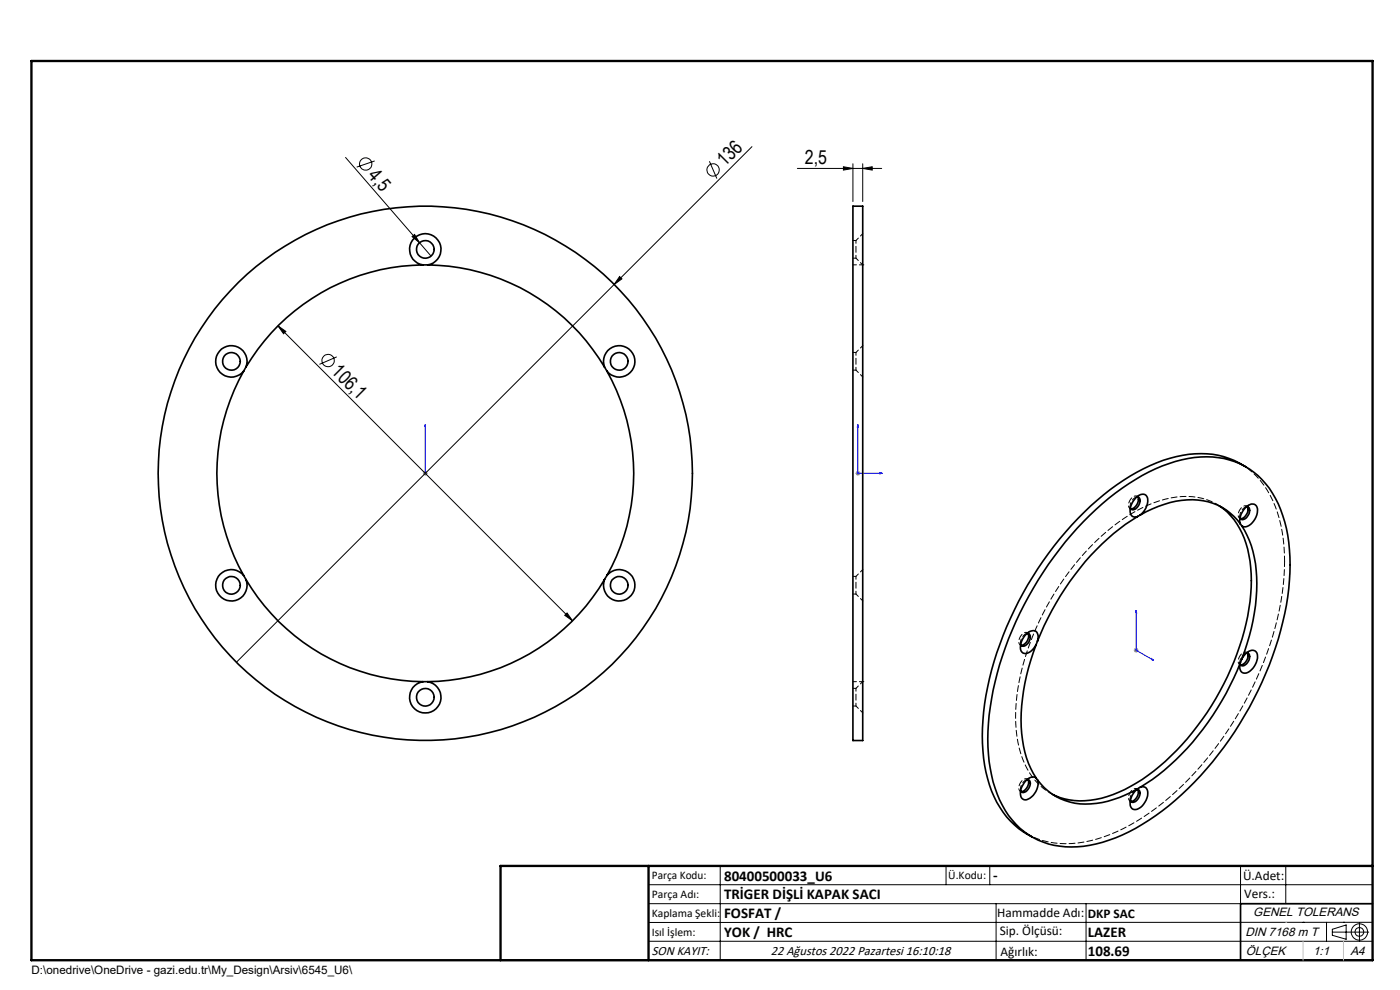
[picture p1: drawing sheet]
<svg xmlns="http://www.w3.org/2000/svg" width="297mm" height="210mm" viewBox="0 0 297 210" stroke-linecap="round" stroke-linejoin="round" font-family="sans-serif">
<g fill="none" stroke="#000" stroke-width=".21">
<path d="M73.3 33.4l15.7 18.1M79.5 34.1l-3.8 1.3M150.5 34.2l1.6 3.7M159.5 31.1l-109.3 109.4M169.2 35.7h17.8M178.9 35.4l2 .3-2 .4zM180.9 34.7v8M183 35.7l2-.3v.7zM183 34.7v8M87.4 50.2l.5-.5 1.1 1.8zM89 51.5l2.4 2.8M131.4 58.7l.5 .5-1.6 1.2z"/>
<path d="M59 69.1l1.6 1.2-.5 .5zM59 69.1l62.5 62.6M71.4 75.7l-3.6 1.6M119.8 130.5l.5-.5 1.2 1.7zM137.6 187.7h153.6M137.6 191.7h153.6M137.6 199.7h153.6M152.8 183.7v20M200.7 183.7v4M210 183.7v4M211.3 191.7v12M230.4 191.7v12"/>
<path d="M263.2 183.7v20M272.8 183.7v8M276.4 195.6h.1M281.4 195.6v4.1M282.6 197.7h7.8M282.6 197.1l3-.9v3l-3-.8zM285 195.6h.1M288.4 195.8v3.8M291.2 195.6l-153.6 .1"/>
<circle cx="77.6" cy="34.8" r="1.3"/>
<circle cx="151.3" cy="36" r="1.31"/>
<circle cx="69.6" cy="76.5" r="1.3"/>
<circle cx="288.4" cy="197.7" r="1.74"/>
<circle cx="288.4" cy="197.7" r=".93"/>
</g>
<path d="M90.2 90.1v.5v-.5M90.2 90.1v10.3M182 90.1l.1 .5h-.2zM182 90.1v10.3h5.1M90.2 100.3v.2zM90.2 100.4h.1M186.7 100.3l.4 .1-.4 .1zM241 129.5l.1 .5-.2-.2zM241 129.5v8.4l3.7 2.1M244.3 139.7l.4 .3-.4-.1z" fill="none" stroke="#00f" stroke-width=".21"/>
<path d="M90.2 99.9v1M182 99.9v1M89.7 100.4h1M89.9 100l.7 .7M90.6 100l-.7 .7M181.5 100.4h1M181.6 100l.8 .7M182.4 100l-.8 .7M240.5 137.9h1M240.7 137.6l.7 .7M241 137.4v1.1M241.4 137.6l-.7 .7" fill="none" stroke="#808080" stroke-width=".21"/>
<path d="M291.2 191.7h-28v12M106.2 203.7h185" fill="none" stroke="#000" stroke-width=".35"/>
<path d="M6.7 12.9h284.5v190.8h-284.5zM137.6 183.7v20M291.2 183.7h-185v20" fill="none" stroke="#000" stroke-width=".5"/>
<path d="M272.8 195.6h.1M276.4 199.7v4M285 199.7v4" fill="none" stroke="#c0c0c0" stroke-width=".21"/>
<g fill="#00f">
<path d="M90.2 100.3v.2zM90.2 90.1v.5z"/>
<path d="M186.7 100.3l.4 .1-.4 .1zM182 90.1l.1 .5h-.2z"/>
<path d="M244.3 139.7l.4 .3-.4-.1zM241 129.5l.1 .5-.2-.2z"/>
</g>
<g fill="#000">
<path d="M87.4 50.2l.5-.5 1.1 1.8zM131.4 58.7l.5 .5-1.6 1.2z"/>
<path d="M178.9 35.4l2 .3-2 .4zM183 35.7l2-.3v.7z"/>
<path d="M120.3 130l-.5 .5 1.7 1.2zM59 69.1l1.1 1.7 .5-.5z"/>
</g>
<g fill="none" stroke="#000" stroke-width=".35">
<path d="M89.7 56.2a3.3 3.3 0 0 1-2.3-5.1 3.3 3.3 0 0 1 5.6 0 3.3 3.3 0 0 1-2.3 5.1M89.7 56.2a44.3 44.3 0 0 0-37.5 21.6M89.7 56.2h1M90.7 56.2a44.2 44.2 0 0 1 37.5 21.6M180.9 43.7h2.1v113.4h-2.1zM51.7 78.7a44.1 44.1 0 0 0 0 43.4M52.2 77.8a3.3 3.3 0 0 0-3.3-4.4 3.3 3.3 0 0 0-2.8 4.8 3.3 3.3 0 0 0 5.6 .5M52.2 77.8l-.5 .9M128.2 77.8a3.3 3.3 0 0 1 3.2-4.5 3.3 3.3 0 0 1 2.9 4.8 3.3 3.3 0 0 1-5.5 .6M128.2 77.8l.6 .9M128.8 78.7a44.1 44.1 0 0 1 0 43.4M264.3 99a18.5 18.5 0 0 0-16.1-1.8 46.3 46.3 0 0 0-19.5 12.8 74.3 74.3 0 0 0-19.8 39.3 36.6 36.6 0 0 0 2 19.7 17.3 17.3 0 0 0 8.1 8.5"/>
<path d="M231.2 109.3a46 46 0 0 1 18.1-11.4 18.3 18.3 0 0 1 16.7 2.2 21 21 0 0 1 7.2 13.5 50.5 50.5 0 0 1-2.6 23.8 72.9 72.9 0 0 1-25.5 35.6 32 32 0 0 1-17.8 6.7 16.3 16.3 0 0 1-15.7-11.2 37.6 37.6 0 0 1-1.2-20.3 74.8 74.8 0 0 1 20.8-38.9zM241.2 105.4a.71 .71 0 0 1 .6 1.1 1.78 1.78 0 0 1-1.7 1.6l-.3-.3M241.3 109.6a53.4 53.4 0 0 0-20.5 24.7l-.7 1.7M241.3 105.4a1.92 1.92 0 0 1-1.4 2.5M241.9 109.2a19.5 19.5 0 0 1 14.4-2.8 11.9 11.9 0 0 1 6.8 4.8M241.9 109.2a3.7 3.7 0 0 0 1.4-3.9 1.44 1.44 0 0 0-2.4 .3 3 3 0 0 0-.8 3.9 1.18 1.18 0 0 0 1.2 .1M241.9 109.2l-.6 .4M258.7 107.3a15.2 15.2 0 0 1 6.2 10.4 39.6 39.6 0 0 1-2.5 21 56.7 56.7 0 0 1-20.1 26.6 24.6 24.6 0 0 1-13.3 4.6l-1.1-.1a13.1 13.1 0 0 1-4.6-1.3M263.1 111.2a3.6 3.6 0 0 1 2.7-4.3 1.28 1.28 0 0 1 .9 1.9 3.4 3.4 0 0 1-2.8 3l-.5-.3M263.1 111.2l.3 .3M263.4 111.5a23.9 23.9 0 0 1 3.1 15.4 46.6 46.6 0 0 1-3.1 12.9M264.4 107.5a.72 .72 0 0 1 .7 1.1 1.71 1.71 0 0 1-1.7 1.6l-.3-.4"/>
<path d="M264.6 107.5a1.98 1.98 0 0 1-1.4 2.5M51.7 122.1a3.3 3.3 0 0 0-5.6 .4 3.3 3.3 0 0 0 2.7 4.9 3.3 3.3 0 0 0 3.4-4.5M51.7 122.1l.5 .8M52.2 122.9a44.1 44.1 0 0 0 37.5 21.7M128.2 122.9a44 44 0 0 1-37.5 21.7M128.8 122.1a3.3 3.3 0 0 1 5.5 .6 3.3 3.3 0 0 1-2.9 4.8 3.3 3.3 0 0 1-3.2-4.6M128.8 122.1l-.6 .8M217.9 134.4a.83 .83 0 0 1 .7 .5 .83 .83 0 0 1-.2 .9 1.36 1.36 0 0 1-1.7 1.1l-.2-.2M218.1 134.4a1.92 1.92 0 0 1-1.5 2.5M219.8 136.7a40.8 40.8 0 0 0-2.7 21.6 17.8 17.8 0 0 0 2.7 6.7M220.1 136a1.46 1.46 0 0 0-.9-2.2 3.6 3.6 0 0 0-2.6 4.3 1.4 1.4 0 0 0 2.4-.2l.8-1.2M220.1 136l-.3 .7"/>
<path d="M263.4 139.8a2.91 2.91 0 0 1 2.6-1.8 1.71 1.71 0 0 1 .5 2.5 3.4 3.4 0 0 1-2.4 2.3 1.45 1.45 0 0 1-1-2.2M263.4 139.8l-.3 .8M264.4 138.5a.71 .71 0 0 1 .7 1.1 1.71 1.71 0 0 1-1.7 1.6l-.3-.3M264.6 138.5a1.93 1.93 0 0 1-1.4 2.5M89.7 144.6a3.3 3.3 0 0 0-2.3 5.1 3.3 3.3 0 0 0 5.6 0 3.3 3.3 0 0 0-2.3-5.1M89.7 144.6h1M263.1 140.6a56.8 56.8 0 0 1-18.6 24.7l-2.6 1.7M217.9 165.4a.71 .71 0 0 1 .6 1.1 1.78 1.78 0 0 1-1.6 1.6l-.4-.4M218.1 165.4a1.97 1.97 0 0 1-1.5 2.5M219.8 165a1.93 1.93 0 0 0-2.5 1 2.79 2.79 0 0 0-.4 3.5 1.47 1.47 0 0 0 1.9-.5 3.7 3.7 0 0 0 1.3-3.6M219.8 165l.3 .4M220.1 165.4a13.1 13.1 0 0 0 13.7 4.8l3.7-1.1 3.8-1.8"/>
<path d="M241.2 167.5a.71 .71 0 0 1 .6 1 1.78 1.78 0 0 1-1.7 1.7l-.3-.4M241.3 167.5a1.92 1.92 0 0 1-1.4 2.5M241.9 167a1.14 1.14 0 0 1 1.3 .2 1.14 1.14 0 0 1 .3 1.2 3.8 3.8 0 0 1-2.6 3.3 1.16 1.16 0 0 1-1.2-1.6l.4-1.3 1.2-1.5M241.9 167l-.6 .3"/>
<circle cx="90.2" cy="52.9" r="1.88"/>
<circle cx="49.1" cy="76.7" r="1.88"/>
<circle cx="131.4" cy="76.7" r="1.88"/>
<circle cx="90.2" cy="100.4" r="56.7"/>
<circle cx="49.1" cy="124.2" r="1.88"/>
<circle cx="131.4" cy="124.2" r="1.88"/>
<circle cx="90.2" cy="147.9" r="1.88"/>
</g>
<path d="M181.6 51v3.8M181.6 74.8v3.7M259.3 107.6l-1.2-.6M181.6 122.3v3.7M181.6 146v3.8M222.8 168.2l1.2 .7" fill="none" stroke="#000" stroke-width=".21" stroke-dasharray="1.3 .6" stroke-dashoffset=".7"/>
<g fill="none" stroke="#000" stroke-width=".21" stroke-dasharray="1.3 .6">
<path d="M181 54.8h.6M181.6 51h-.6M183 56.2h.1M181 78.5h.6M181.6 74.8h-.6M239.7 107.9l.4 .2M241.6 105.5l-.4-.2M263 109.9l.3 .2M264.8 107.5l-.3-.2M181 126h.6M181.6 122.3h-.6M216.4 136.8l.4 .2"/>
<path d="M218.3 134.4l-.4-.2M264.8 138.6l-.3-.2M181 149.8h.6M181.6 146h-.6M183 144.6h.1M263 141l.3 .2M216.4 167.8l.4 .2M218.3 165.4l-.4-.2M239.7 169.9l.4 .2M241.6 167.5l-.4-.2"/>
</g>
<path d="M181.6 54.8l1.4 1.4M183 49.6l-1.4 1.4M181.6 78.5l1.4 1.5M183 73.3l-1.4 1.5M181.6 126l1.4 1.5M183 120.8l-1.4 1.5M181.6 149.8l1.4 1.4M183 144.6l-1.4 1.4" fill="none" stroke="#000" stroke-width=".21" stroke-dasharray="1.3 .6" stroke-dashoffset=".6"/>
<g fill="none" stroke="#000" stroke-width=".21" stroke-dasharray="1.3 .6" stroke-dashoffset=".5">
<path d="M183 56.2h-2M239.8 107.4v.9M241.6 105.1l-.8 .4M263 109.5v.9M264.9 107.1l-.8 .5M216.5 136.3v1M218.4 134l-.9 .5M264.9 138.2l-.8 .4M181 144.6h2M263 140.5v.9M216.5 167.3v1M218.4 165l-.9 .5"/>
<path d="M239.8 169.4v1M241.6 167.1l-.8 .5"/>
</g>
<path d="M241.2 105.4a2.1 2.1 0 0 0-1.4 2.3M258.7 107.3a14.6 14.6 0 0 0-12.7-1.1 39.7 39.7 0 0 0-18 13.6 55.6 55.6 0 0 0-12.5 30.8 22.1 22.1 0 0 0 3.6 14.4 12.2 12.2 0 0 0 4.3 3.5M264.4 107.5a2.1 2.1 0 0 0-1.3 2.3M272.5 119.1a26.9 26.9 0 0 0-5.1-17.2 15.8 15.8 0 0 0-4.3-3.6M217.9 134.3a2.1 2.1 0 0 0-1.4 2.4M264.4 138.5a2.1 2.1 0 0 0-1.3 2.4M217.9 165.4a2.1 2.1 0 0 0-1.4 2.3M241.2 167.5a2.1 2.1 0 0 0-1.4 2.3" fill="none" stroke="#000" stroke-width=".21" stroke-dasharray="1.3 .6" stroke-dashoffset=".1"/>
<path d="M217.8 176.8a18.6 18.6 0 0 0 14.9 1.2 46.4 46.4 0 0 0 19.5-12.8 73.8 73.8 0 0 0 20-41.1l.3-5" fill="none" stroke="#000" stroke-width=".21" stroke-dasharray="1.3 .6" stroke-dashoffset=".2"/>
<path d="M241.4 105.4a1.22 1.22 0 0 0-1.8 .9l-.2 .7a.74 .74 0 0 0 .5 .9M264.6 107.5a1.22 1.22 0 0 0-1.7 .9l-.2 .7a.74 .74 0 0 0 .5 .9M218.1 134.3a1.22 1.22 0 0 0-1.8 1l-.2 .7a.74 .74 0 0 0 .5 .9M264.6 138.5a1.22 1.22 0 0 0-1.7 .9l-.2 .7a.74 .74 0 0 0 .5 .9M218.1 165.4a1.22 1.22 0 0 0-1.8 .9l-.2 .7a.74 .74 0 0 0 .5 .9M241.4 167.5a1.22 1.22 0 0 0-1.8 .9l-.2 .7a.74 .74 0 0 0 .5 .9" fill="none" stroke="#000" stroke-width=".21" stroke-dasharray="1.3 .6" stroke-dashoffset=".4"/>
<g font-size="4.1">
<text x="153.8" y="35.5" transform="rotate(-45 153.8 35.5)">136</text>
<text x="170.8" y="34.8">2,5</text>
<text x="77.9" y="37.3" transform="rotate(49 77.9 37.3)">4,5</text>
<text x="70.1" y="79" transform="rotate(45 70.1 79)">106,1</text>
</g>
<g font-size="3.2">
<text x="153.6" y="186.8">80400500033_U6</text>
<text x="153.6" y="190.8">TRİGER DİŞLİ KAPAK SACI</text>
<text x="210.7" y="186.6">-</text>
<text x="153.6" y="194.8">FOSFAT /</text>
<text x="153.6" y="198.8">YOK / HRC</text>
<text x="230.8" y="198.7">LAZER</text>
<text x="230.8" y="202.8">108.69</text>
</g>
<g font-size="2.8">
<text x="263.7" y="186.7">Ü.Adet:</text>
<text x="263.9" y="190.5">Vers.:</text>
<text x="211.5" y="194.5">Hammadde Adı:</text>
<text x="230.8" y="194.7">DKP SAC</text>
<text x="138.3" y="202.6">SON KAYIT:</text>
<text x="163.5" y="202.6">22 Ağustos 2022 Pazartesi 16:10:18</text>
<text x="212.1" y="198.4">Sip. Ölçüsü:</text>
<text x="212.2" y="202.7">Ağırlık:</text>
</g>
<g font-size="2.6">
<text x="265.9" y="194.4">GENEL TOLERANS</text>
<text x="264.2" y="198.5">DIN 7168 m T</text>
<text x="264.3" y="202.6">ÖLÇEK</text>
<text x="278.5" y="202.6">1:1</text>
<text x="286.5" y="202.6">A4</text>
</g>
<g font-size="2.5">
<text x="138.3" y="186.4">Parça Kodu:</text>
<text x="138.3" y="190.5">Parça Adı:</text>
<text x="201.2" y="186.5">Ü.Kodu:</text>
<text x="138.3" y="194.5">Kaplama Şekli:</text>
<text x="138.3" y="198.6">Isıl İşlem:</text>
<text x="6.7" y="206.7">D:\onedrive\OneDrive - gazi.edu.tr\My_Design\Arsiv\6545_U6\</text>
</g>
</svg>
